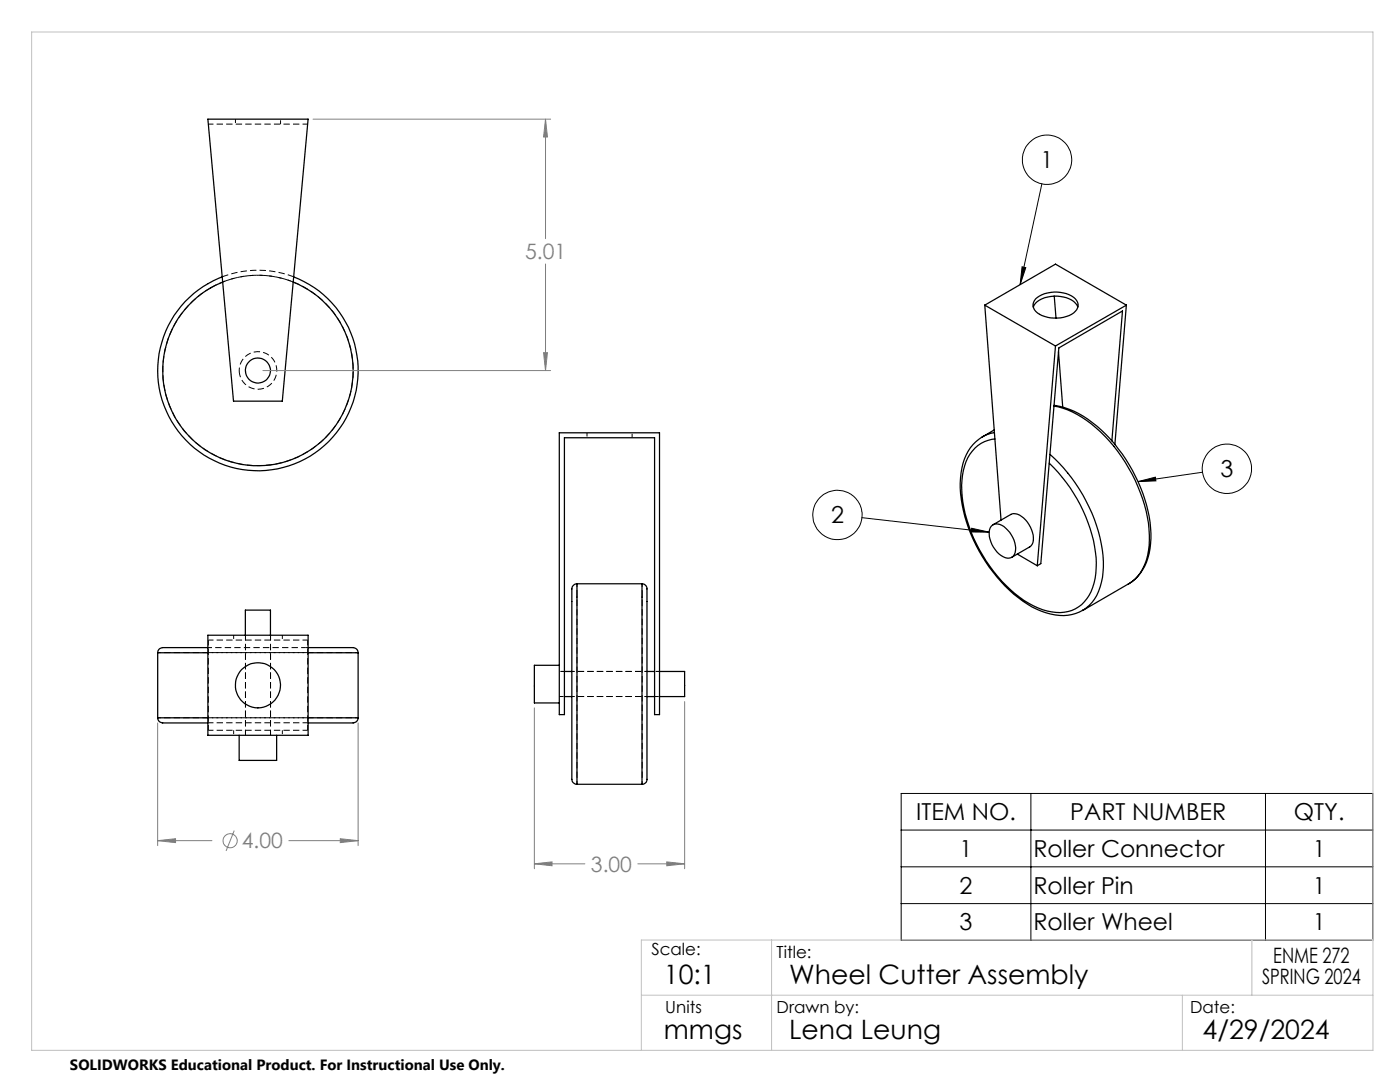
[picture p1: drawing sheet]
<svg xmlns="http://www.w3.org/2000/svg" width="279mm" height="216mm" viewBox="0 0 279 216" stroke-linecap="round" stroke-linejoin="round" font-family="sans-serif">
<g fill="none" stroke="#000" stroke-width=".25">
<path d="M41.5 23.8h20l-5.2 56.2h-9.7zM44.3 55.2a20 20 0 0 0-8.8 30.8 20 20 0 0 0 31.9 0 20 20 0 0 0-8.8-30.8M44.5 56.3a19 19 0 0 0-8.2 29.1 19 19 0 0 0 30.3 0 19 19 0 0 0-8.1-29.1M206.7 59.6a6.5 6.5 0 0 1 7.9 0 1.76 1.76 0 0 1-.3 2.8 6.7 6.7 0 0 1-7.6-.3l-.3-.3a1.7 1.7 0 0 1 .3-2.2zM210.4 59.1l.3 4.4M196.5 60.9l3.3 42.9M196.5 60.9l14.1 8.1M196.5 60.9l14.1-8.2 14.2 8.2M206.2 61.3a3.8 3.8 0 0 1 3.5-2.1 5.5 5.5 0 0 1 5.2 1.6l.2 .5M210.6 69l-3.6 43.9M211.2 70.2l.9 11M224.8 60.9l-14.2 8.1"/>
<path d="M224.8 60.9l-2.3 27.8M111.6 86.4h20v56.2h-1v-55.3h-18v55.3h-1zM196 87.2a8.9 8.9 0 0 0-4.2 7.1 26.3 26.3 0 0 0 3.6 15.7 27.6 27.6 0 0 0 11.5 11.6 9.9 9.9 0 0 0 9.2 .2M196 87.2h.1M198.4 85.8l-2.3 1.4M198.4 86.3l-1.4 .4-.9 .5M198.5 87.6a7.2 7.2 0 0 0-6.2 6.3 22.9 22.9 0 0 0 2.5 14.6 27.4 27.4 0 0 0 11.5 12.4 9.3 9.3 0 0 0 8.3 .6 8.5 8.5 0 0 0 4.1-7 25.4 25.4 0 0 0-3.8-14.9 32.6 32.6 0 0 0-5.5-7.2M209.6 90.7a32.3 32.3 0 0 1 10.6 21.3 11.6 11.6 0 0 1-2.8 8.8l-1.3 1M210.3 81a20 20 0 0 1 11.1 7.1 31.8 31.8 0 0 1 8 18.6 11.1 11.1 0 0 1-3.4 9.3l-9.9 5.8M210.4 80.9a16.9 16.9 0 0 1 9.4 4.9 31.8 31.8 0 0 1 9.9 20.6 11.8 11.8 0 0 1-3.2 9.2l-1.4 1M221.9 88l2.1-25.9-12.7 7.3-3.6 43.1-.7 .4M115.1 116.5a1.28 1.28 0 0 0-1 1.8v36.9a1.04 1.04 0 0 0 1 1.3"/>
<path d="M115.1 116.5v40M115.1 116.5h13M128.1 116.5a1.29 1.29 0 0 1 1 1.8v31.9a28.1 28.1 0 0 1-.1 5.9l-.5 .3-.4 .1M128.1 116.5v40M197.8 105a2.03 2.03 0 0 1 2.9 .4 5.1 5.1 0 0 1 1.8 5.2 1.67 1.67 0 0 1-2.7 .2 5.3 5.3 0 0 1-2.2-5.5zM198.2 104.7l3.5-2a2.56 2.56 0 0 1 3 1.1 5 5 0 0 1 1.3 4.7l-.4 .6-3.7 2.1M203 110.6l4 2.3M31.5 130.2h10M31.5 130.2v13M41.5 129.2h-8.7a1.15 1.15 0 0 0-1.3 1M41.5 126.8h20v19.9h-20zM49 126.8v-5.1h5v5.1"/>
<path d="M61.5 129.2h8.9a1.04 1.04 0 0 1 1.1 1M61.5 130.2h10M71.5 130.2v13M111.6 132.8h-5v7.5h5M112.6 134h1.5M112.6 139h1.5M129.1 134h1.5M129.1 139h1.5M131.6 134h5v5h-5M31.5 143.2a1.37 1.37 0 0 0 1.8 1.1h8.2M31.5 143.2h10M47.7 146.7v5h7.5v-5"/>
<path d="M61.5 143.2h10M71.5 143.2a1.3 1.3 0 0 1-1.7 1.1h-8.3M115.1 156.5h13"/>
<circle cx="51.5" cy="73.9" r="2.5"/>
<circle cx="51.5" cy="136.7" r="4.5"/>
</g>
<path d="M42.1 57.4a19 19 0 0 1 28.4 16.2 19 19 0 0 1-27.9 17.1 19 19 0 0 1-1.5-32.7l1-.6M44.4 55.2a20 20 0 0 1 14.2 0M60.9 129.2h.6M61.5 130.2h-.1M61.4 143.2h.1" fill="none" stroke="#000" stroke-width=".2" stroke-dasharray="1.3 .6" stroke-linecap="butt"/>
<path d="M41.5 129.2h19.4" fill="none" stroke="#000" stroke-width=".2" stroke-dasharray="1.3 .6" stroke-dashoffset=".4" stroke-linecap="butt"/>
<path d="M49 126.7v20M61.4 127.7v18M61.4 130.2h-19.9M41.5 143.2h19.9M41.6 145.7v-18M54 146.7v-20M61.5 144.2h-20" fill="none" stroke="#000" stroke-width=".2" stroke-dasharray="1.3 .6" stroke-dashoffset=".2" stroke-linecap="butt"/>
<path d="M41.6 24.8h19.8M47.8 74.3a3.8 3.8 0 0 1 5.1-3.9 3.8 3.8 0 0 1 1.1 6.3 3.8 3.8 0 0 1-6.2-1.9v-.5M61.4 127.7h-19.8M61.4 145.7h-19.8" fill="none" stroke="#000" stroke-width=".2" stroke-dasharray="1.3 .6" stroke-dashoffset=".3" stroke-linecap="butt"/>
<g fill="none" stroke="#000" stroke-width=".2" stroke-dasharray="1.3 .6" stroke-dashoffset=".5" stroke-linecap="butt">
<path d="M47 23.8v1M56 24.8v-1M117.2 86.3v1M126.2 87.3v-1M46.6 126.7v1M49 126.7v1M54 127.7v-1M56.3 126.7v1M111.7 139h1M112.7 134h-1M130.7 139h1M131.7 134h-1"/>
<path d="M46.6 145.7v1M49 145.7v1M54 146.7v-1M56.3 145.7v1"/>
</g>
<path d="M49 129.2v15M114.2 139h15M129.2 134h-15M54 144.2v-15" fill="none" stroke="#000" stroke-width=".2" stroke-dasharray="1.3 .6" stroke-dashoffset=".8" stroke-linecap="butt"/>
<path d="M128.2 116.5v40M31.5 130.2h40M71.5 143.2h-40M115.2 156.5v-40" fill="none" stroke="#000" stroke-width=".2" stroke-dasharray="1.3 .6" stroke-dashoffset=".6" stroke-linecap="butt"/>
<path d="M58.5 56.3a19 19 0 0 0-14 0" fill="none" stroke="#000" stroke-width=".2" stroke-dasharray="1.3 .6" stroke-dashoffset=".1" stroke-linecap="butt"/>
<g fill="none" stroke="#808080" stroke-width=".2">
<path d="M62.5 23.8h47.4M108.9 23.8l.4 3.5h-.8zM108.9 23.8v23.8M108.9 52.7v21.2M52.5 73.9h57.4M108.5 70.4h.8l-.4 3.5zM136.6 140v33.4M31.5 144.3v24.4M71.5 144.3v24.4M106.6 141.3v32.1M31.5 167.7l3.5-.3v.7zM31.5 167.7h10.8"/>
<path d="M46.7 165.7l-1.6 4.1M57.6 167.7h13.9M67.9 167.4l3.6 .3-3.6 .4zM106.6 172.4l3.6-.4v.8zM106.6 172.4h10.1M127.3 172.4h9.3M133.1 172l3.5 .4-3.5 .4z"/>
<circle cx="45.9" cy="167.8" r="1.41"/>
</g>
<g fill="none" stroke="#000" stroke-width=".2">
<path d="M207.9 36.7l-4.3 20.1M204 53.2l.7 .2-1.1 3.4zM227.1 96.1l3.5-.9 .1 .8zM240 94.2l-12.9 1.9M172 103.3l25.4 2.9M193.9 105.4l3.5 .8h-3.6zM179.8 158.3h94.2v29.3h-94.2zM205.7 158.3v29.3M252.6 158.3v29.3M179.8 165.6h94.2M179.8 173h94.2M179.8 180.3h94.2"/>
<circle cx="209" cy="31.9" r="4.9"/>
<circle cx="244.9" cy="93.5" r="4.9"/>
<circle cx="167.1" cy="102.8" r="4.9"/>
</g>
<path d="M6.3 6.4h267.7v203.2h-267.7zM128 198.6h146M154 187.6v22M236 198.6v11M249.8 187.6v11M274 187.6h-146v22" fill="none" stroke="#c0c0c0" stroke-width=".2"/>
<path d="M204 53.2l.7 .2-1.1 3.4zM227.1 96.1l3.5-.9 .1 .8zM193.9 105.4l3.5 .8h-3.6z" fill="#000"/>
<path d="M31.5 167.7l3.5-.3v.7zM67.9 167.4l3.6 .3-3.6 .4zM108.9 23.8l.4 3.5h-.8zM108.5 70.4h.8l-.4 3.5zM106.6 172.4l3.6-.4v.8zM133.1 172l3.5 .4-3.5 .4z" fill="#808080"/>
<g font-size="5.3">
<text x="132.5" y="196.4">10:1</text>
<text x="157.5" y="196.4">Wheel Cutter Assembly</text>
<text x="132.5" y="207.4">mmgs</text>
<text x="157.5" y="207.4">Lena Leung</text>
<text x="240" y="207.4">4/29/2024</text>
</g>
<g font-size="4.7">
<text x="207.7" y="33.5">1</text>
<text x="243.6" y="95.2">3</text>
<text x="165.9" y="104.4">2</text>
<text x="182.8" y="163.6">ITEM NO.</text>
<text x="213.6" y="163.6">PART NUMBER</text>
<text x="258.2" y="163.6">QTY.</text>
<text x="191.5" y="171">1</text>
<text x="206.2" y="171">Roller Connector</text>
<text x="262" y="171">1</text>
<text x="191.5" y="178.3">2</text>
<text x="206.2" y="178.3">Roller Pin</text>
<text x="262" y="178.3">1</text>
<text x="191.5" y="185.6">3</text>
<text x="206.2" y="185.6">Roller Wheel</text>
<text x="262" y="185.6">1</text>
</g>
<g font-size="4.2" fill="#808080">
<text x="104.8" y="51.7">5.01</text>
<text x="48.3" y="169.3">4.00</text>
<text x="117.9" y="173.9">3.00</text>
</g>
<g font-size="4.2">
<text x="251.9" y="196.4">SPRING 2024</text>
<text x="254.1" y="192.2">ENME 272</text>
</g>
<g font-size="3.3">
<text x="130" y="190.6">Scale:</text>
<text x="155" y="191.2">Title:</text>
<text x="132.8" y="202.2">Units</text>
<text x="155" y="202.2">Drawn by:</text>
<text x="237.5" y="202.2">Date:</text>
</g>
<text font-size="3" x="14" y="213.5">SOLIDWORKS Educational Product. For Instructional Use Only.</text>
</svg>
